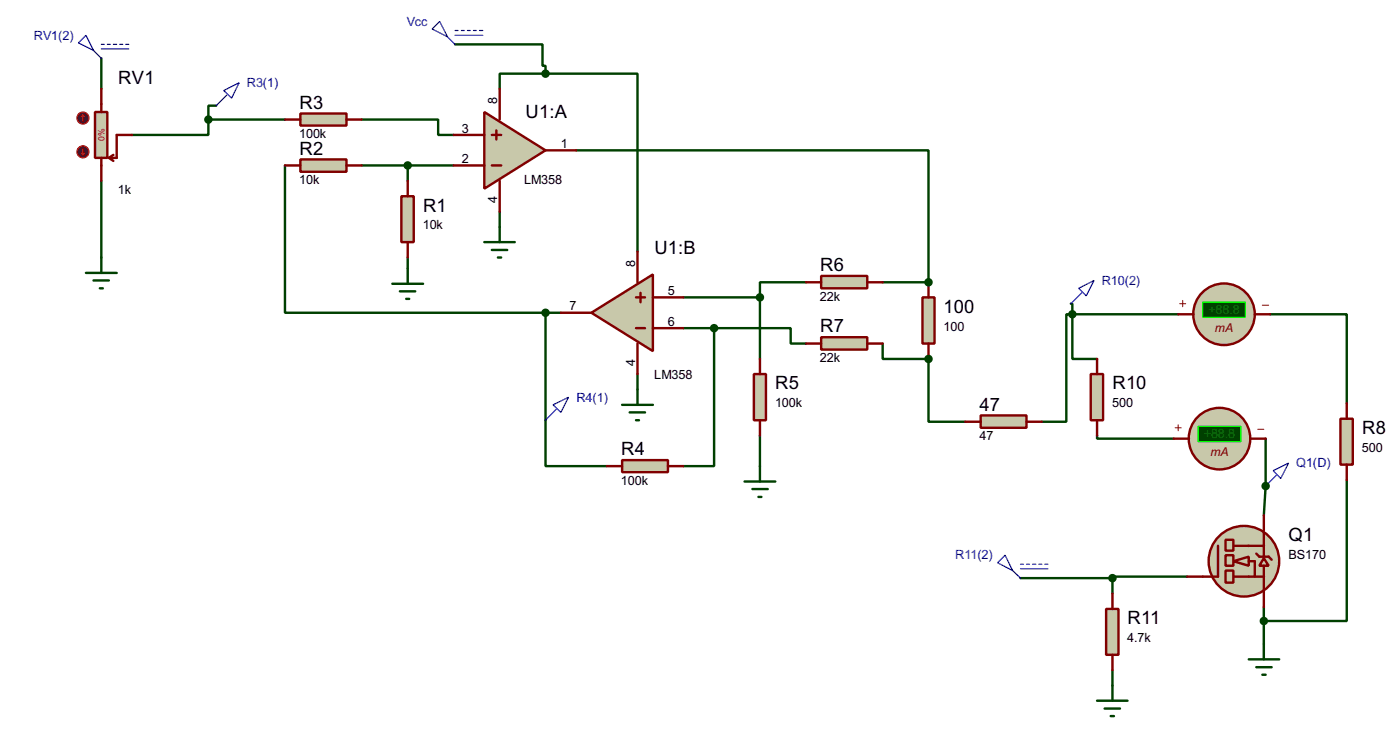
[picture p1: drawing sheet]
<svg xmlns="http://www.w3.org/2000/svg" width="232mm" height="122mm" viewBox="0 0 232 122" stroke-linecap="round" stroke-linejoin="round" font-family="sans-serif">
<g fill="none" stroke="#004000" stroke-width=".4">
<path d="M60 19.8h12.7v2.6h2.5M47.3 27.4v24.4h45.7M60 27.4h15.2M67.6 27.4v2.6M82.9 35.1v2.5M113.3 54.4h5.1M113.3 49.3h12.7M118.4 54.4v22.8h-5.1M118.4 54.4h12.7v2.5h2.6M126 49.3v10.2M133.7 46.8h-7.7v2.5M146.4 56.9v2.6h7.6"/>
<path d="M105.7 62v2.5"/>
</g>
<circle cx="154" cy="59.5" r=".2" fill="#004000"/>
<path d="M146.4 46.8h7.6M154 59.5v10.4h6.1" fill="none" stroke="#004000" stroke-width=".4"/>
<circle cx="154" cy="46.8" r=".2" fill="#004000"/>
<g fill="none" stroke="#004000" stroke-width=".4">
<path d="M16.8 9.7v5M75.5 7.4h14.5v3.5h.5v1.3M90.5 12.2h-7.6v2.5M90.5 12.2h15.2v29.5M16.8 30v12.7M95.6 24.9h58.4v21.9M67.6 42.7v1.8M90.5 51.8v25.4h10.1M177.6 50.3h.2v1.8M177.8 52.1v7.4h4.1M177.8 52.1h-1v17.8h-4M177.8 52.1h17.6"/>
<path d="M210.6 52.1h12.7v14.7M126 72.2v5M181.9 72.2v.5h12.7M209.9 72.7v7.8l-.3 4.9M223.3 79.5v23.4h-13.7M169.2 95.8h15.3M184.5 95.8v2.5M196.9 95.5h-12.4v.3M184.5 111v2.6M209.6 100.6v6.1"/>
</g>
<circle cx="209.9" cy="80.5" r=".2" fill="#004000"/>
<path d="M34.6 19.8v2.6h-12.7M34.6 19.8h12.7M35.9 17.5h-1.3v2.3" fill="none" stroke="#004000" stroke-width=".4"/>
<path d="M80.3 18.6l10.2 6.3-10.2 6.4z" fill="#c8c8aa" stroke="#800000" stroke-width=".4"/>
<path d="M82.9 14.7v5.1M75.2 27.4h5.1M75.2 22.4h5.1M81.6 27.4h1.5M81.6 22.4h1.5M82.3 21.6v1.5M82.9 30v5.1M90.5 24.9h5.1" fill="none" stroke="#800000" stroke-width=".4"/>
<path d="M98.1 51.8l10.2-6.3v12.7z" fill="#c8c8aa" stroke="#800000" stroke-width=".4"/>
<path d="M93 51.8h5.1M105.5 54.4h1.5M105.5 49.3h1.5M105.7 41.7v5.1M105.7 56.9v5.1M106.2 48.5v1.6M108.3 54.4h5M108.3 49.3h5" fill="none" stroke="#800000" stroke-width=".4"/>
<path d="M66.6 32.5h2v7.6h-2z" fill="#c8c8aa" stroke="#800000" stroke-width=".4"/>
<path d="M67.6 30v2.5M67.6 40.1v2.6" fill="none" stroke="#800000" stroke-width=".4"/>
<path d="M49.8 26.4h7.7v2.1h-7.7z" fill="#c8c8aa" stroke="#800000" stroke-width=".4"/>
<path d="M47.3 27.4h2.5M57.5 27.4h2.5" fill="none" stroke="#800000" stroke-width=".4"/>
<circle cx="67.6" cy="27.4" r=".5" fill="#004000" stroke="#004000" stroke-width=".4"/>
<path d="M49.8 18.8h7.7v2h-7.7z" fill="#c8c8aa" stroke="#800000" stroke-width=".4"/>
<path d="M47.3 19.8h2.5M57.5 19.8h2.5" fill="none" stroke="#800000" stroke-width=".4"/>
<path d="M82.9 37.6v2.5M80.3 40.1h5.1M81.6 41.4h2.5M82.6 42.7h.5M103.2 67.1h5.1M104.4 68.3h2.6M105.5 69.6h.5M105.7 64.5v2.6" fill="none" stroke="#004000" stroke-width=".4"/>
<path d="M103.2 76.2h7.6v2h-7.6z" fill="#c8c8aa" stroke="#800000" stroke-width=".4"/>
<path d="M100.6 77.2h2.6M110.8 77.2h2.5" fill="none" stroke="#800000" stroke-width=".4"/>
<circle cx="90.4" cy="51.8" r=".5" fill="#004000" stroke="#004000" stroke-width=".4"/>
<path d="M125 62h2v7.6h-2z" fill="#c8c8aa" stroke="#800000" stroke-width=".4"/>
<path d="M126 59.5v2.5M126 69.6v2.6" fill="none" stroke="#800000" stroke-width=".4"/>
<path d="M136.2 45.7h7.6v2.1h-7.6z" fill="#c8c8aa" stroke="#800000" stroke-width=".4"/>
<path d="M133.7 46.8h2.5M143.8 46.8h2.6" fill="none" stroke="#800000" stroke-width=".4"/>
<path d="M136.2 55.9h7.6v2h-7.6z" fill="#c8c8aa" stroke="#800000" stroke-width=".4"/>
<path d="M133.7 56.9h2.5M143.8 56.9h2.6" fill="none" stroke="#800000" stroke-width=".4"/>
<g fill="#004000" stroke="#004000" stroke-width=".4">
<circle cx="118.4" cy="54.4" r=".5"/>
<circle cx="126" cy="49.3" r=".5"/>
</g>
<path d="M153 49.3h2v7.6h-2z" fill="#c8c8aa" stroke="#800000" stroke-width=".4"/>
<path d="M154 46.8v2.5M154 56.9v2.6" fill="none" stroke="#800000" stroke-width=".4"/>
<path d="M162.6 68.8h7.6v2.1h-7.6z" fill="#c8c8aa" stroke="#800000" stroke-width=".4"/>
<path d="M160.1 69.9h2.5M170.2 69.9h2.6" fill="none" stroke="#800000" stroke-width=".4"/>
<g fill="#004000" stroke="#004000" stroke-width=".4">
<circle cx="153.9" cy="59.5" r=".5"/>
<circle cx="153.9" cy="46.8" r=".5"/>
</g>
<g fill="#c8c8aa" stroke="#800000" stroke-width=".4">
<path d="M204.5 93l2.6-.8v1.5z"/>
<circle cx="206.2" cy="93" r="5.9"/>
</g>
<path d="M202 90.4v5.1h-2.6M204.5 95.5h5.1M204.5 90.4h5.1M207.1 93h1v2.5" fill="none" stroke="#800000" stroke-width=".4"/>
<path d="M209.6 92.5l.8 1.2h-1.6z" fill="#c8c8aa" stroke="#800000" stroke-width=".4"/>
<path d="M208.3 91.7l.5 .5h1.6l.5 .5M209.6 88.2v4M209.6 93.7v4.4" fill="none" stroke="#800000" stroke-width=".4"/>
<g fill="#c8c8aa" stroke="#800000" stroke-width=".4">
<path d="M203.2 89.4h1.3v1.8h-1.3z"/>
<path d="M203.2 94.5h1.3v2h-1.3z"/>
<path d="M203.2 92h1.3v1.7h-1.3z"/>
</g>
<path d="M196.9 95.5h2.5M209.6 85.4v2.5M209.6 98.1v2.5" fill="none" stroke="#800000" stroke-width=".4"/>
<path d="M180.9 62h2v7.6h-2z" fill="#c8c8aa" stroke="#800000" stroke-width=".4"/>
<path d="M181.9 59.5v2.5M181.9 69.6v2.6" fill="none" stroke="#800000" stroke-width=".4"/>
<path d="M183.4 100.9h2.1v7.6h-2.1z" fill="#c8c8aa" stroke="#800000" stroke-width=".4"/>
<path d="M184.5 98.3v2.6M184.5 108.5v2.5" fill="none" stroke="#800000" stroke-width=".4"/>
<g fill="none" stroke="#004000" stroke-width=".4">
<path d="M65.1 47h5.1M66.3 48.3h2.6M67.4 49.5h.5M67.6 44.5v2.5M123.5 79.8h5.1M126 77.2v2.6M124.8 81h2.5M125.8 82.3h.5M181.9 116.1h5.1M183.2 117.4h2.5M184.2 118.6h.5M184.5 113.6v2.5"/>
<path d="M207.1 109.2h5M208.3 110.5h2.6M209.3 111.8h.6M209.6 106.7v2.5"/>
</g>
<path d="M178.9 47.8l2.5-1.3-1.3 2.5zM179.4 48.5l-1.8 1.8" fill="none" stroke="#0000c0" stroke-width=".2"/>
<path d="M15.8 18.6h2v7.6h-2z" fill="#c8c8aa" stroke="#800000" stroke-width=".4"/>
<path d="M16.8 14.7v3.9M16.8 26.2v3.8M18.1 26.2l.7 .5M18.8 25.7l-.7 .5M21.9 22.4h-2.5v3.8h-1.3" fill="none" stroke="#800000" stroke-width=".4"/>
<circle cx="13.7" cy="19.6" r="1" fill="#400000" stroke="#f00" stroke-width=".2"/>
<path d="M13.8 19.1l-.3 .2M13.8 19.1l.2 .2M13.8 19.1v1" fill="none" stroke="#f00" stroke-width=".2"/>
<circle cx="13.7" cy="25.2" r="1" fill="#400000" stroke="#f00" stroke-width=".2"/>
<path d="M13.5 25.4l.3 .3M13.8 24.7v1M14 25.4l-.2 .3" fill="none" stroke="#f00" stroke-width=".2"/>
<path d="M14.3 45.2h5.1M15.5 46.5h2.6M16.6 47.8h.5M16.8 42.7v2.5" fill="none" stroke="#004000" stroke-width=".4"/>
<g fill="none" stroke="#0000c0" stroke-width=".2">
<path d="M13 7.1l1.3-1.2 1.2 2.5zM15.5 8.4l1.3 1.3M16.8 7.4h.5M16.8 8.1h4.6M17.8 7.4h.5M18.8 7.4h.6M19.9 7.4h.5M20.9 7.4h.5M72.9 3.6l1.3 2.5-2.5-1.3zM74.2 6.1l1.3 1.3M75.5 5.1h.5M75.5 5.9h4.6"/>
<path d="M76.5 5.1h.5M77.5 5.1h.5M78.5 5.1h.5M79.5 5.1h.6M165.4 93.2l1.3-1.2 1.2 2.5zM167.9 94.5l1.3 1.3M169.2 93.5h.5M169.2 94.2h4.6M170.2 93.5h.5M171.2 93.5h.6M172.3 93.5h.5M173.3 93.5h.5"/>
</g>
<g fill="#004000" stroke="#004000" stroke-width=".4">
<circle cx="90.4" cy="12.2" r=".5"/>
<circle cx="184.4" cy="95.8" r=".5"/>
</g>
<circle cx="202.2" cy="72.7" r="5.1" fill="#c8c8aa" stroke="#800000" stroke-width=".4"/>
<path d="M194.9 70.9h1M195.4 70.4v1M208.6 71.1h1" fill="none" stroke="#800000" stroke-width=".17"/>
<path d="M198.7 70.6h7.1v2.6h-7.1z" fill="#004000" stroke="#0f0" stroke-width=".2"/>
<path d="M194.6 72.7h2.6M207.3 72.7h2.6" fill="none" stroke="#800000" stroke-width=".4"/>
<path d="M222.3 69.4h2v7.6h-2z" fill="#c8c8aa" stroke="#800000" stroke-width=".4"/>
<path d="M223.3 66.8v2.6M223.3 77v2.5" fill="none" stroke="#800000" stroke-width=".4"/>
<circle cx="209.5" cy="102.9" r=".5" fill="#004000" stroke="#004000" stroke-width=".4"/>
<circle cx="202.9" cy="52.1" r="5.1" fill="#c8c8aa" stroke="#800000" stroke-width=".4"/>
<path d="M195.6 50.3h1M196.1 49.8v1M209.3 50.6h1.1" fill="none" stroke="#800000" stroke-width=".17"/>
<path d="M199.4 50.1h7.1v2.5h-7.1z" fill="#004000" stroke="#0f0" stroke-width=".2"/>
<path d="M195.4 52.1h2.5M208.1 52.1h2.5" fill="none" stroke="#800000" stroke-width=".4"/>
<path d="M37.1 15l2.6-1.3-1.3 2.6zM37.6 15.8l-1.7 1.7M91.7 67.1l2.6-1.3-1.3 2.5zM92.2 67.8l-1.7 1.8M211.1 78l2.6-1.3-1.3 2.6zM211.6 78.8l-1.7 1.7" fill="none" stroke="#0000c0" stroke-width=".2"/>
<g fill="#004000" stroke="#004000" stroke-width=".4">
<circle cx="177.8" cy="52.1" r=".5"/>
<circle cx="209.8" cy="80.5" r=".5"/>
<circle cx="34.5" cy="19.8" r=".5"/>
</g>
<g font-size="3.4">
<text x="19.6" y="13.9">RV1</text>
<text x="49.7" y="18">R3</text>
<text x="87.2" y="19.5">U1:A</text>
<text x="49.7" y="25.6">R2</text>
<text x="70.2" y="35.1">R1</text>
<text x="108.5" y="42.1">U1:B</text>
<text x="136" y="44.9">R6</text>
<text x="156.5" y="51.8">100</text>
<text x="136" y="55.1">R7</text>
<text x="128.6" y="64.5">R5</text>
<text x="184.5" y="64.5">R10</text>
<text x="162.4" y="68">47</text>
<text x="225.9" y="71.9">R8</text>
<text x="103" y="75.4">R4</text>
<text x="213.7" y="89.7">Q1</text>
<text x="187" y="103.4">R11</text>
</g>
<g font-size="2.4" fill="#0000c0">
<text x="67.4" y="4.2">Vcc</text>
<text x="5.6" y="6.5">RV1(2)</text>
<text x="40.9" y="14.4">R3(1)</text>
<text x="182.7" y="47.2">R10(2)</text>
<text x="95.6" y="66.5">R4(1)</text>
<text x="214.9" y="77.4">Q1(D)</text>
<text x="158.4" y="92.7">R11(2)</text>
</g>
<g font-size="2.4">
<text x="82.5" y="17.3" transform="rotate(-90 82.5 17.3)">8</text>
<text x="49.6" y="22.9">100k</text>
<text x="76.6" y="21.9">3</text>
<text x="76.6" y="27">2</text>
<text x="93" y="24.5">1</text>
<text x="19.6" y="32.1">1k</text>
<text x="49.6" y="30.5">10k</text>
<text x="82.5" y="33.7" transform="rotate(-90 82.5 33.7)">4</text>
<text x="86.9" y="30.5">LM358</text>
<text x="70.1" y="38">10k</text>
<text x="105.3" y="44.2" transform="rotate(-90 105.3 44.2)">8</text>
<text x="94.4" y="51.4">7</text>
<text x="110.8" y="48.9">5</text>
<text x="110.8" y="54">6</text>
<text x="136" y="49.9">22k</text>
<text x="156.5" y="54.8">100</text>
<text x="105.3" y="60.6" transform="rotate(-90 105.3 60.6)">4</text>
<text x="108.5" y="62.8">LM358</text>
<text x="136" y="60">22k</text>
<text x="128.5" y="67.5">100k</text>
<text x="184.4" y="67.5">500</text>
<text x="162.4" y="73">47</text>
<text x="225.8" y="74.9">500</text>
<text x="103" y="80.4">100k</text>
<text x="213.6" y="92.6">BS170</text>
<text x="186.9" y="106.4">4.7k</text>
</g>
<g font-size="2.4" fill="#008000">
<text x="200.4" y="52">+88.8</text>
<text x="199.6" y="72.6">+88.8</text>
</g>
<g font-size="2.3" fill="#800000">
<text x="201.4" y="55">mA</text>
<text x="200.7" y="75.6">mA</text>
</g>
<text font-size="1.6" fill="#c00000" x="17.3" y="23.4" transform="rotate(-90 17.3 23.4)">0%</text>
</svg>
